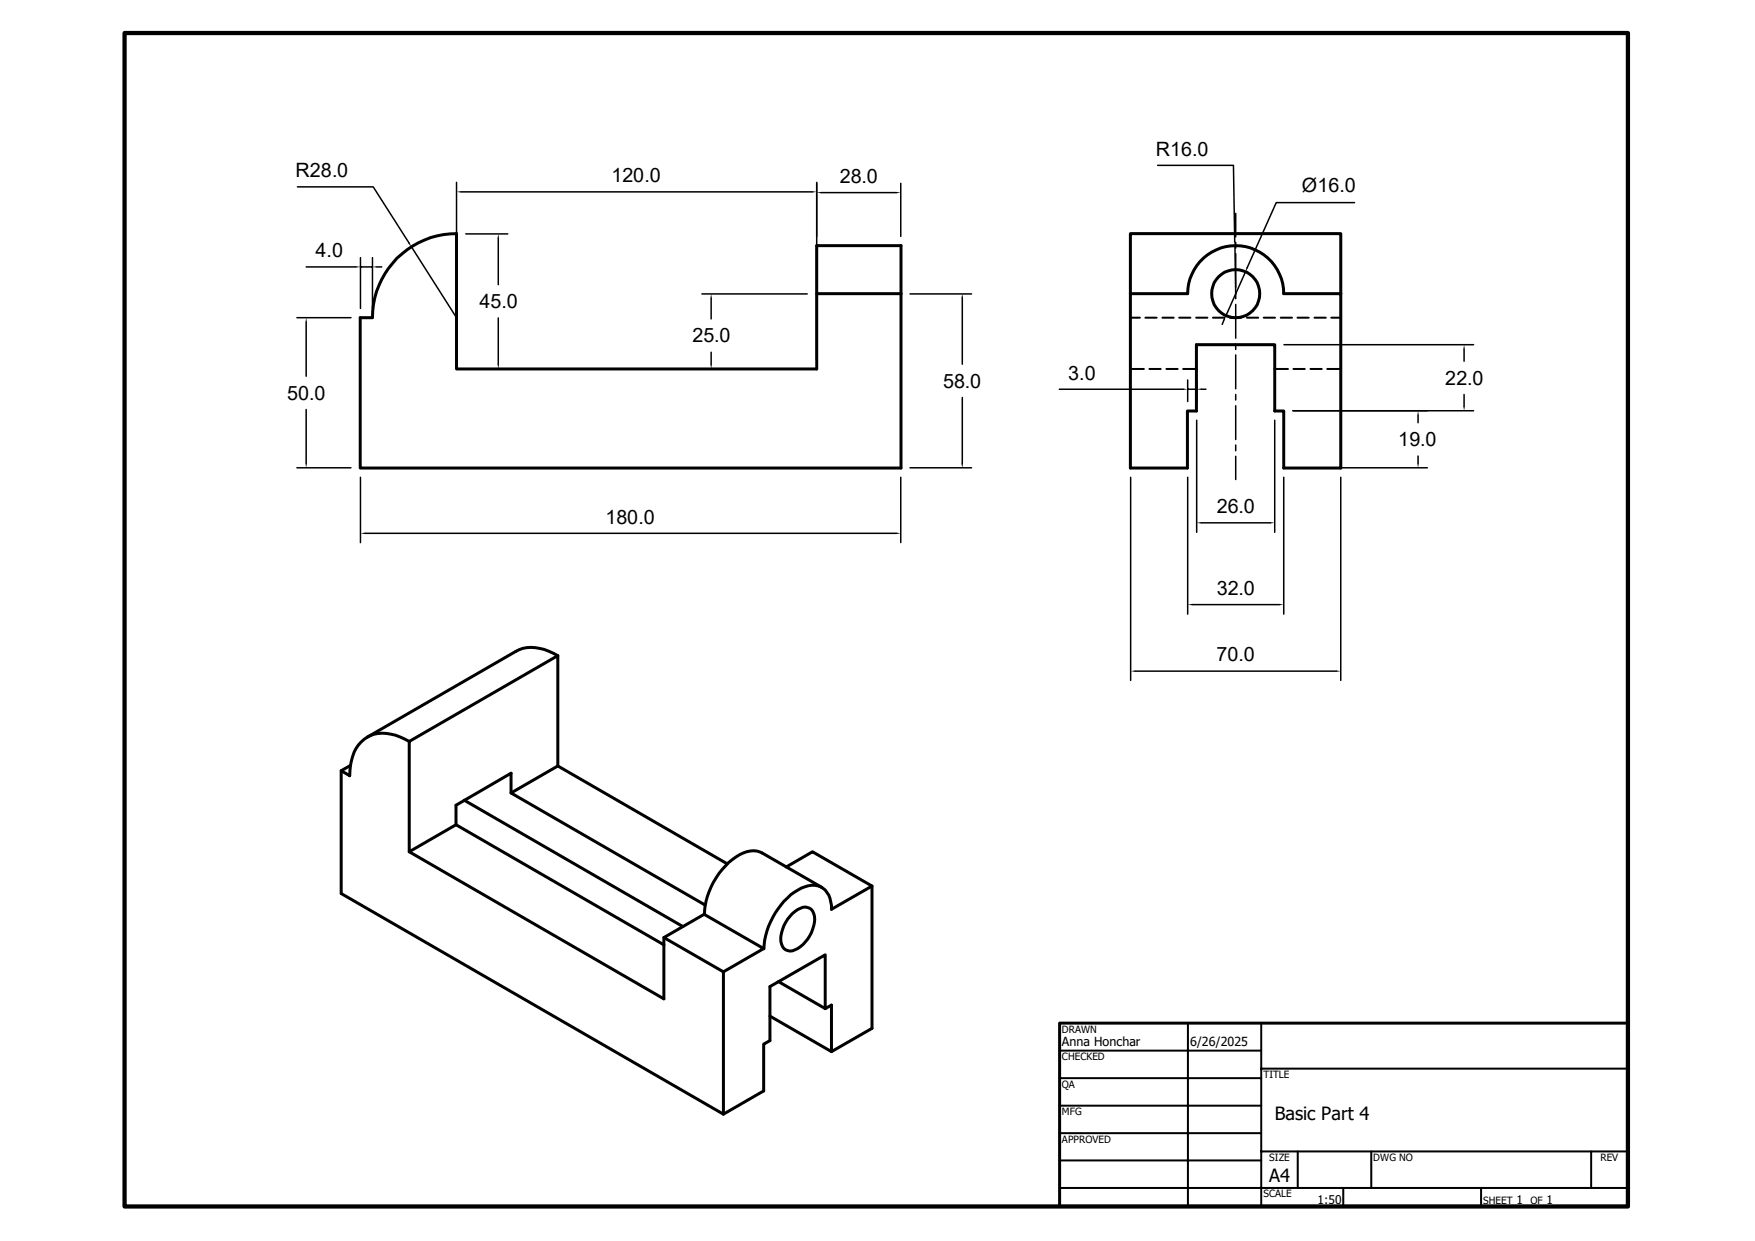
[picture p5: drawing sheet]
<svg xmlns="http://www.w3.org/2000/svg" width="297mm" height="210mm" viewBox="0 0 297 210" stroke-linecap="round" stroke-linejoin="round" font-family="sans-serif">
<g fill="none" stroke="#000" stroke-width=".51">
<path d="M138.2 49.7h14.3M152.5 49.7v-8.1h-14.3v20.8h-60.9v-22.9a14.2 14.2 0 0 0-14.3 14.3M152.5 49.7v29.5h-91.5v-25.4h2M191.3 49.7v29.5h9.7v-9.6h1.5v-11.3h13.2v11.3h1.6v9.6h9.6v-29.5M191.3 49.7v-10.2h35.6v10.2M191.3 49.7h9.7M201 49.7a8.1 8.1 0 0 1 8.1-8.1 8.1 8.1 0 0 1 8.2 8.1h9.6M94.4 111a7.7 7.7 0 0 0-6.5-1.1l-25.8 14.9M59.3 129.5l-1.6 .9v20.8l64.7 37.4 6.8-4v-7.9l1.1-.6v-9.1l9.4-5.4v9.1M69.3 125.5a7.7 7.7 0 0 0-6.6-1 6 6 0 0 0-3.4 5l-.1 1.8-1.5-.9M78.6 135.4l37 21.4M86.5 134.2l7.9-4.6v-18.6l-25.1 14.5v18.6l7.9-4.5"/>
<path d="M94.4 129.6l28.7 16.6M69.3 144.1l43.1 24.9v-10.3M112.4 158.7l6.8-4 10 5.8-6.8 4zM119.3 153.2l-32.8-19v-3.3l-9.3 5.4v3.3l35.2 20.3M133.1 146.7l4.4-2.6 10.1 5.8-6.9 4v-.7a3.4 3.4 0 0 0-2.8-3.4 6.3 6.3 0 0 0-4.6 2.2 12.8 12.8 0 0 0-4 8.6M134.1 154.6a3 3 0 0 1 2.6-1 1.97 1.97 0 0 1 1.1 2.5 6 6 0 0 1-3.7 4.8 1.59 1.59 0 0 1-1.9-1.5 6.3 6.3 0 0 1 1.9-4.8zM139.1 150.2l-10.1-5.8a4.2 4.2 0 0 0-4.5 .6 12.6 12.6 0 0 0-5.3 9.7M147.6 149.9v24.1l-6.9 4M122.4 164.5v24.1M131.7 166.1l8 4.6M139.7 170.7l1-.6v7.9l-10.4-6M179.3 173.1h96.2v31.1h-96.2z"/>
<circle cx="209.1" cy="49.7" r="4.1"/>
</g>
<g fill="none" stroke="#000" stroke-width=".34">
<path d="M191.3 53.8h1.6M193.8 53.8h1.9M196.7 53.8h1.9M199.6 53.8h1.9M202.4 53.8h1.9M205.3 53.8h1.9M208.2 53.8h1.9M211 53.8h1.9M213.9 53.8h1.9M216.7 53.8h2M219.6 53.8h1.9M222.5 53.8h1.9"/>
<path d="M225.3 53.8h1.6M191.3 62.4h2.3M194.5 62.4h1.9M197.4 62.4h1.9M200.2 62.4h2.3M215.7 62.4h2.3M218.9 62.4h1.9M221.8 62.4h1.9M224.6 62.4h2.3M179.3 177.8h34.1M201 173.1v31.1M213.4 173.1v31.1"/>
<path d="M179.3 196.4h34.1M179.3 191.8h34.1M179.3 187.1h34.1M179.3 182.5h34.1M213.4 180.8h62.1M213.4 194.9h62.1M219.6 194.9v6.1M232.1 194.9v6.1M269.3 194.9v6.1M179.3 201h96.2M227.3 201v3.2M250.7 201v3.2"/>
</g>
<path d="M21.1 5.6h254.4v198.6h-254.4z" fill="none" stroke="#000" stroke-width=".72"/>
<g fill="none" stroke="#000" stroke-width=".25">
<path d="M50.3 31.6h12.9l6 9.5M77.3 30.9v29.9M78.1 32.5h59.3M78.8 39.6h7.1M138.2 30.9v29.9M139 32.6h12.6M152.4 31v9M195.9 28h12.8l.3 12.8M209.1 36.1v4M229.2 34.3h-13.2l-4.9 11M50.2 53.8h9.2M51.8 54.6v9.1"/>
<path d="M51.8 45.2h8.4M61 43.6v8.6M61 45.2h2M63 43.6v8.6M63.8 45.2h.8M69.6 41.8l7.7 12M84.3 40.3v7.9M84.3 53.8v7.8M118.8 49.7h17.8M120.4 50.5v3.5M120.4 59.6v2M154 49.7h10.4"/>
<path d="M162.9 50.5v11.1M207.1 54.1l-.3 .8M209 41.6l.1 8.1M209.1 41v1M209.1 42.9v5.7M209.1 49.6v.9M209.1 51.5v5.7M209.1 58.2v.9M210.8 46l-3.3 7.4M217.3 58.3h32.1M247.8 59.1v2M50.2 79.2h9.2"/>
<path d="M51.8 69.3v9.1M78.8 62.4h7.1M118.8 62.4h17.8M154 79.2h10.4M162.9 67.3v11.1M179.3 65.9h20.9M201 64.3v3.6M201 65.9h1.5M202.5 71.1v19M202.5 64.3v3.6M203.3 65.9h.8M209.1 77.2v4"/>
<path d="M209.1 60.1v5.7M209.1 66.8v.9M209.1 68.7v5.7M209.1 75.3v1M215.7 71.1v19M218.8 79.2h22.8M240 70.3v1.2M240 77.2v1.2M247.8 66.8v1.9M249.4 69.5h-30.6M61 80.8v11M61.8 90.3h89.8"/>
<path d="M152.4 80.8v11M191.3 80.8v34.3M201 80.8v23.1M203.3 88.5h11.6M217.3 80.8v23.1M226.9 80.8v34.3M192.2 113.6h33.9M201.8 102.3h14.7"/>
</g>
<g fill="#000">
<path d="M77.3 32.5l.8-.2v.3zM137.4 32.3l.8 .2-.8 .1zM138.2 32.6l.8-.1v.2zM151.6 32.5l.8 .1-.8 .1zM51.8 53.8l.1 .8h-.2zM60.2 45l.8 .2-.8 .1zM63 45.2l.8-.2v.3zM69.1 41.2l.2-.2 .3 .8zM84.3 39.6l.2 .7h-.3zM120.4 49.7l.1 .8h-.3zM162.9 49.7l.1 .8h-.3zM207.5 53.4l-.2 .8-.3-.1z"/>
<path d="M208.8 40.8h.3l-.1 .8zM210.9 45.2l.3 .1-.4 .7zM247.8 58.3l.1 .8h-.3zM51.7 78.4h.2l-.1 .8zM84.2 61.6h.3l-.2 .8zM120.2 61.6h.3l-.1 .8zM162.7 78.4h.3l-.1 .8zM200.2 65.7l.8 .2-.8 .1zM202.5 65.9l.8-.2v.3zM240 69.5l.1 .8h-.2zM239.9 78.4h.2l-.1 .8zM247.6 68.7h.3l-.1 .8z"/>
<path d="M61 90.3l.8-.2v.3zM151.6 90.1l.8 .2-.8 .1zM202.5 88.5l.8-.2v.3zM214.9 88.3l.8 .2-.8 .1zM191.3 113.6l.9-.1v.2zM201 102.3l.8-.1v.2zM216.5 102.2l.8 .1-.8 .1zM226.1 113.5l.8 .1-.8 .1z"/>
</g>
<g font-size="3.3">
<text x="50" y="30">R28.0</text>
<text x="195.6" y="26.3">R16.0</text>
<text x="103.5" y="30.8">120.0</text>
<text x="142.1" y="31">28.0</text>
<text x="220.3" y="32.6">Ø16.0</text>
<text x="53.4" y="43.6">4.0</text>
<text x="81.2" y="52.2">45.0</text>
<text x="117.2" y="58">25.0</text>
<text x="159.6" y="65.6">58.0</text>
<text x="180.8" y="64.3">3.0</text>
<text x="244.6" y="65.1">22.0</text>
<text x="48.6" y="67.6">50.0</text>
<text x="236.6" y="75.5">19.0</text>
<text x="102.4" y="88.6">180.0</text>
<text x="205.9" y="86.8">26.0</text>
<text x="205.9" y="100.7">32.0</text>
<text x="205.9" y="111.9">70.0</text>
</g>
<g font-size="3.1">
<text x="215.7" y="189.5">Basic Part 4</text>
<text x="214.8" y="200">A4</text>
</g>
<g font-size="2.1">
<text x="179.7" y="177">Anna Honchar</text>
<text x="201.4" y="177">6/26/2025</text>
</g>
<g font-size="2">
<text x="223" y="203.7">1:50</text>
<text x="256.6" y="203.7">1</text>
<text x="261.7" y="203.7">1</text>
</g>
<g font-size="1.7">
<text x="179.7" y="174.8">DRAWN</text>
<text x="179.7" y="179.4">CHECKED</text>
<text x="179.7" y="184.1">QA</text>
<text x="213.8" y="182.5">TITLE</text>
<text x="179.7" y="188.7">MFG</text>
<text x="179.7" y="193.4">APPROVED</text>
<text x="214.8" y="196.5">SIZE</text>
<text x="232.4" y="196.5">DWG NO</text>
<text x="270.8" y="196.5">REV</text>
<text x="213.8" y="202.6">SCALE</text>
<text x="251" y="203.8">SHEET</text>
<text x="259" y="203.8">OF</text>
</g>
</svg>
